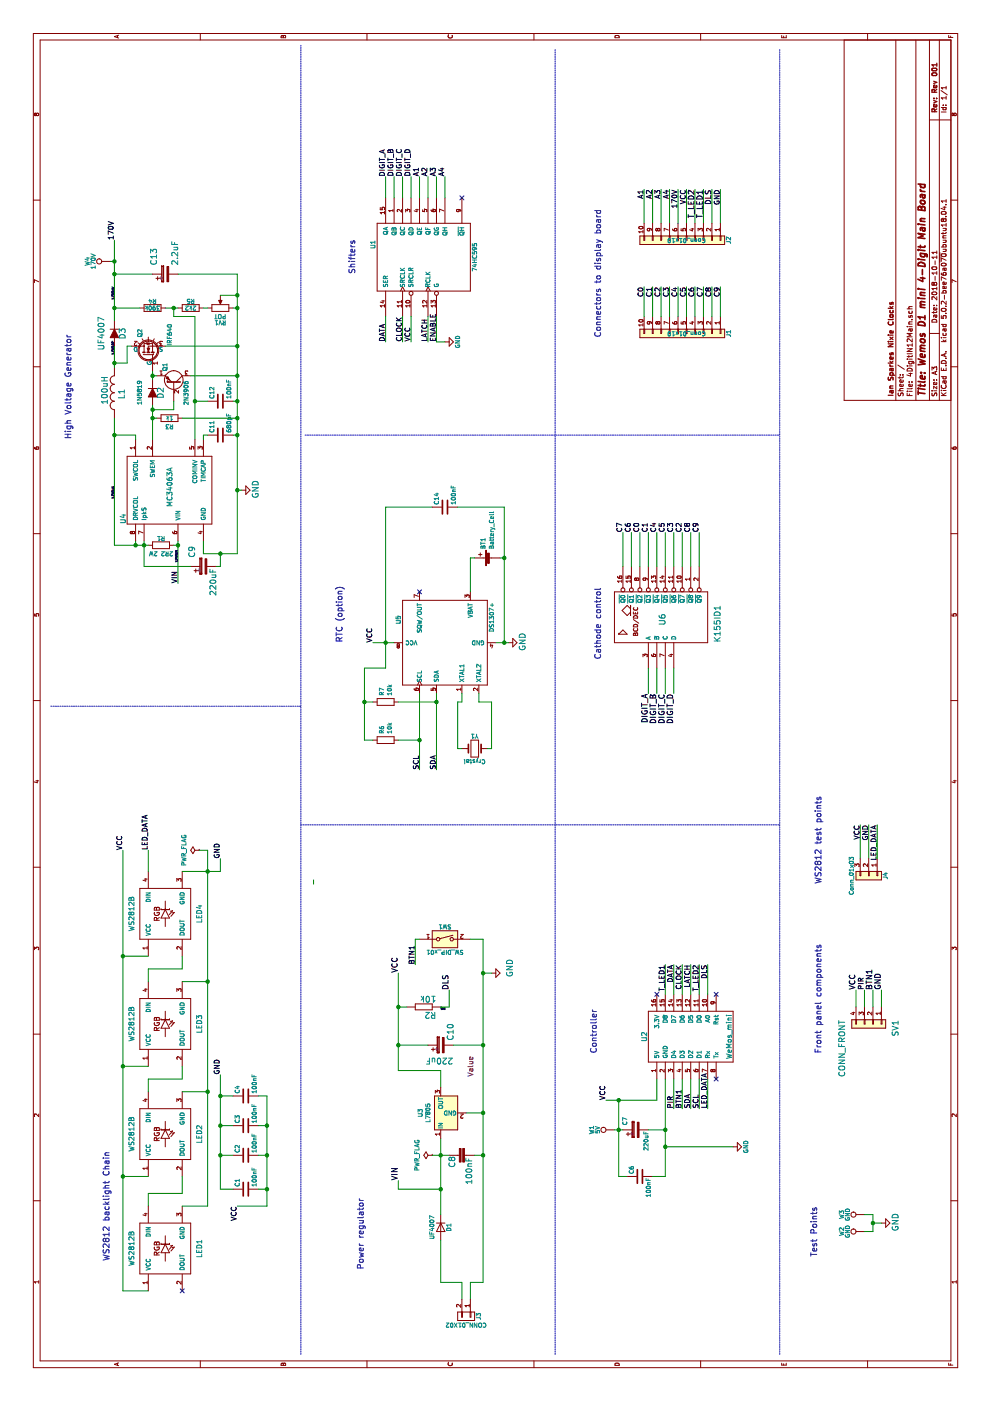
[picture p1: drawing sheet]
EESchema Schematic File Version 4
LIBS:4DigitIN12Main-cache
EELAYER 26 0
EELAYER END
$Descr A3 16535 11693
encoding utf-8
Sheet 1 1
Title "Wemos D1 mini 4-Digit Main Board"
Date "2018-10-11"
Rev "Rev 001"
Comp "Ian Sparkes Nixie Clocks"
Comment1 ""
Comment2 ""
Comment3 ""
Comment4 ""
$EndDescr
Text Notes 1550 4300 0    70   ~ 0
Power regulator
Text Notes 8750 7100 0    70   ~ 0
Cathode control
$Comp
L 4DigitIN12Main-rescue:RCL_C-EU050-024X044-4DigitIN12Main-rescue C8
U 1 1
P 2900 5500
F 0 "C8" H 2750 5300 70  0000 L BNN
F 1 "100nF" H 2550 5500 70  0000 L BNN
F 2 "NixieClockMaster:C025-024X044" H 2890 5290 70  0001 L TNN
F 3 "" H 2900 5500 60  0001 C CNN
	1    2900 5500
	1    0    0    1   
$EndComp
$Comp
L 4DigitIN12Main-rescue:CP-4DigitIN12Main-rescue C10
U 1 1
P 4200 5200
F 0 "C10" H 4250 5050 70  0000 L BNN
F 1 "220uF" V 4050 5050 70  0000 L BNN
F 2 "NixieClockMaster:C_Radial_D6.3_L11.2_P2.5" H 4190 4990 70  0001 L TNN
F 3 "" H 4200 5200 60  0001 C CNN
F 4 "Value" H 3950 4850 60  0000 C CNN "Fieldname"
F 5 "+" V 4177 5216 50  0000 L BNN "Field5"
	1    4200 5200
	1    0    0    -1  
$EndComp
$Comp
L 4DigitIN12Main-rescue:FRAMES_FRAME_A_L-4DigitIN12Main-rescue #FRAME1
U 1 1
P 2600 2350
F 0 "#FRAME1" H 2650 2400 60  0001 C CNN
F 1 "~" H 2600 -39250 60  0001 C CNN
F 2 "" H 2600 -39250 60  0001 C CNN
F 3 "" H 2600 -39250 60  0001 C CNN
	1    2600 2350
	1    0    0    -1  
$EndComp
$Comp
L power:GND #GND01
U 1 1
P 5050 5800
F 0 "#GND01" H 4950 5700 70  0001 L BNN
F 1 "GND" H 5000 5550 70  0000 L BNN
F 2 "" H 5050 5800 60  0001 C CNN
F 3 "" H 5050 5800 60  0001 C CNN
	1    5050 5800
	1    0    0    -1  
$EndComp
$Comp
L 74xx_IEEE:74141 U6
U 1 1
P 9250 7800
F 0 "U6" H 9150 7750 70  0000 L BNN
F 1 "K155ID1" H 8950 7100 70  0000 L BNN
F 2 "NixieClockMaster:K155ID1_DIL16" H 9240 7590 70  0001 L TNN
F 3 "" H 9250 7800 60  0001 C CNN
	1    9250 7800
	1    0    0    -1  
$EndComp
$Comp
L 4DigitIN12Main-rescue:RCL_R-EU_0207_2V-4DigitIN12Main-rescue R2
U 1 1
P 4650 5000
F 0 "R2" H 4500 5059 70  0000 L BNN
F 1 "10k" H 4500 4870 70  0000 L BNN
F 2 "NixieClockMaster:R-0207_2V" H 4640 4790 70  0001 L TNN
F 3 "" H 4650 5000 60  0001 C CNN
	1    4650 5000
	0    -1   -1   0   
$EndComp
Text Label 8350 7650 2    65   ~ 0
DIGIT_A
Text Label 8350 7750 2    65   ~ 0
DIGIT_B
Text Label 8350 7850 2    65   ~ 0
DIGIT_C
Text Label 8350 7950 2    65   ~ 0
DIGIT_D
Text Label 4850 5300 0    65   ~ 0
DLS
Text Label 5050 4700 0    65   ~ 0
VCC
Text Label 2600 4700 0    65   ~ 0
VIN
Text Label 4650 5200 3    20   ~ 0
DLS
$Comp
L power:PWR_FLAG #FLG02
U 1 1
P 2900 5100
F 0 "#FLG02" H 2900 5195 50  0001 C CNN
F 1 "PWR_FLAG" H 2900 5280 50  0000 C CNN
F 2 "" H 2900 5100 50  0000 C CNN
F 3 "" H 2900 5100 50  0000 C CNN
	1    2900 5100
	1    0    0    -1  
$EndComp
$Comp
L 4DigitIN12Main-rescue:D-4DigitIN12Main-rescue D1
U 1 1
P 2050 5200
F 0 "D1" H 2050 5300 50  0000 C CNN
F 1 "UF4007" H 2050 5100 50  0000 C CNN
F 2 "NixieClockMaster:Diode_DO-41_SOD81_Vertical_AnodeUp" H 2050 5200 50  0001 C CNN
F 3 "" H 2050 5200 50  0000 C CNN
F 4 "Value" H 2050 5200 60  0001 C CNN "Fieldname"
	1    2050 5200
	-1   0    0    1   
$EndComp
$Comp
L 4DigitIN12Main-rescue:WS2812B-RESCUE-4DigitIN12Main-4DigitIN12Main-rescue LED4
U 1 1
P 5750 1950
F 0 "LED4" H 5750 1550 60  0000 C CNN
F 1 "WS2812B" H 5750 2350 60  0000 C CNN
F 2 "NixieClockMaster:WS2812B" V 5700 1950 60  0001 C CNN
F 3 "" V 5700 1950 60  0000 C CNN
	1    5750 1950
	1    0    0    -1  
$EndComp
$Comp
L 4DigitIN12Main-rescue:WS2812B-RESCUE-4DigitIN12Main-4DigitIN12Main-rescue LED3
U 1 1
P 4450 1950
F 0 "LED3" H 4450 1550 60  0000 C CNN
F 1 "WS2812B" H 4450 2350 60  0000 C CNN
F 2 "NixieClockMaster:WS2812B" V 4400 1950 60  0001 C CNN
F 3 "" V 4400 1950 60  0000 C CNN
	1    4450 1950
	1    0    0    -1  
$EndComp
$Comp
L 4DigitIN12Main-rescue:WS2812B-RESCUE-4DigitIN12Main-4DigitIN12Main-rescue LED2
U 1 1
P 3150 1950
F 0 "LED2" H 3150 1550 60  0000 C CNN
F 1 "WS2812B" H 3150 2350 60  0000 C CNN
F 2 "NixieClockMaster:WS2812B" V 3100 1950 60  0001 C CNN
F 3 "" V 3100 1950 60  0000 C CNN
	1    3150 1950
	1    0    0    -1  
$EndComp
$Comp
L 4DigitIN12Main-rescue:WS2812B-RESCUE-4DigitIN12Main-4DigitIN12Main-rescue LED1
U 1 1
P 1800 1950
F 0 "LED1" H 1800 1550 60  0000 C CNN
F 1 "WS2812B" H 1800 2350 60  0000 C CNN
F 2 "NixieClockMaster:WS2812B" V 1750 1950 60  0001 C CNN
F 3 "" V 1750 1950 60  0000 C CNN
	1    1800 1950
	1    0    0    -1  
$EndComp
NoConn ~ 1300 2150
$Comp
L 4DigitIN12Main-rescue:C-4DigitIN12Main-rescue C1
U 1 1
P 2500 2900
F 0 "C1" H 2525 3000 50  0000 L CNN
F 1 "100nF" H 2525 2800 50  0000 L CNN
F 2 "NixieClockMaster:C_1206_HandSoldering" H 2538 2750 50  0001 C CNN
F 3 "" H 2500 2900 50  0000 C CNN
	1    2500 2900
	1    0    0    -1  
$EndComp
$Comp
L 4DigitIN12Main-rescue:C-4DigitIN12Main-rescue C2
U 1 1
P 2900 2900
F 0 "C2" H 2925 3000 50  0000 L CNN
F 1 "100nF" H 2925 2800 50  0000 L CNN
F 2 "NixieClockMaster:C_1206_HandSoldering" H 2938 2750 50  0001 C CNN
F 3 "" H 2900 2900 50  0000 C CNN
	1    2900 2900
	1    0    0    -1  
$EndComp
$Comp
L 4DigitIN12Main-rescue:C-4DigitIN12Main-rescue C3
U 1 1
P 3250 2900
F 0 "C3" H 3275 3000 50  0000 L CNN
F 1 "100nF" H 3275 2800 50  0000 L CNN
F 2 "NixieClockMaster:C_1206_HandSoldering" H 3288 2750 50  0001 C CNN
F 3 "" H 3250 2900 50  0000 C CNN
	1    3250 2900
	1    0    0    -1  
$EndComp
$Comp
L 4DigitIN12Main-rescue:C-4DigitIN12Main-rescue C4
U 1 1
P 3600 2900
F 0 "C4" H 3625 3000 50  0000 L CNN
F 1 "100nF" H 3625 2800 50  0000 L CNN
F 2 "NixieClockMaster:C_1206_HandSoldering" H 3638 2750 50  0001 C CNN
F 3 "" H 3600 2900 50  0000 C CNN
	1    3600 2900
	1    0    0    -1  
$EndComp
Text Label 2300 2800 2    60   ~ 0
VCC
Text Label 6500 1750 0    60   ~ 0
LED_DATA
Text Notes 1650 1300 0    70   ~ 0
WS2812 backlight Chain
Text Label 10250 7550 0    60   ~ 0
C0
Text Label 10250 7650 0    60   ~ 0
C1
Text Label 10250 7350 0    60   ~ 0
C7
Text Label 10250 7450 0    60   ~ 0
C6
Text Label 10250 7750 0    60   ~ 0
C4
Text Label 10250 7850 0    60   ~ 0
C5
Text Label 10250 7950 0    60   ~ 0
C3
Text Label 10250 8050 0    60   ~ 0
C2
Text Label 10250 8150 0    60   ~ 0
C8
Text Label 10250 8250 0    60   ~ 0
C9
$Comp
L 4DigitIN12Main-rescue:Conn_01x10-4DigitIN12Main-rescue J1
U 1 1
P 12600 8100
F 0 "J1" H 12600 8550 50  0000 C CNN
F 1 "Conn_01x10" V 12600 8100 50  0000 C CNN
F 2 "NixieClockMaster:Header_MA10-1_narrow" H 12600 6900 50  0001 C CNN
F 3 "" H 12600 6900 50  0001 C CNN
	1    12600 8100
	-1   0    0    1   
$EndComp
Text Label 14300 8300 2    65   ~ 0
T_LED1
Text Label 13150 7600 2    60   ~ 0
C0
Text Label 13150 7800 2    60   ~ 0
C2
Text Label 13150 8000 2    60   ~ 0
C4
Text Label 13150 8200 2    60   ~ 0
C6
Text Label 13150 8400 2    60   ~ 0
C8
Text Label 14300 7600 2    60   ~ 0
A1
Text Label 14300 7800 2    60   ~ 0
A3
Text Label 13150 7700 2    60   ~ 0
C1
Text Label 13150 7900 2    60   ~ 0
C3
Text Label 13150 8100 2    60   ~ 0
C5
Text Label 13150 8300 2    60   ~ 0
C7
Text Label 13150 8500 2    60   ~ 0
C9
Text Label 14300 7700 2    60   ~ 0
A2
Text Label 14300 7900 2    60   ~ 0
A4
Text Label 14300 8400 2    65   ~ 0
DLS
Text Label 14300 8500 2    60   ~ 0
GND
Text Label 6400 2600 0    60   ~ 0
GND
Text Label 6500 1450 0    60   ~ 0
VCC
Text Label 14300 8000 2    60   ~ 0
170V
$Comp
L power:PWR_FLAG #FLG03
U 1 1
P 6500 2350
F 0 "#FLG03" H 6500 2445 50  0001 C CNN
F 1 "PWR_FLAG" H 6500 2530 50  0000 C CNN
F 2 "" H 6500 2350 50  0000 C CNN
F 3 "" H 6500 2350 50  0000 C CNN
	1    6500 2350
	1    0    0    -1  
$EndComp
$Comp
L 4DigitIN12Main-rescue:SW_DIP_x01-RESCUE-4DigitIN12Main-4DigitIN12Main-rescue SW1
U 1 1
P 5450 5250
F 0 "SW1" H 5450 5400 50  0000 C CNN
F 1 "SW_DIP_x01" H 5450 5100 50  0000 C CNN
F 2 "NixieClockMaster:SW_Tactile_SPST_Angled_PTS645Vx31-2LFS" H 5450 5250 50  0001 C CNN
F 3 "" H 5450 5250 50  0001 C CNN
	1    5450 5250
	0    1    1    0   
$EndComp
Text Label 5150 4900 0    60   ~ 0
BTN1
Text Notes 12550 7100 0    70   ~ 0
Connectors to display board
Wire Wire Line
	8650 7650 8350 7650
Wire Wire Line
	8650 7750 8350 7750
Wire Wire Line
	8650 7850 8350 7850
Wire Wire Line
	8650 7950 8350 7950
Wire Wire Line
	4650 5200 4650 5300
Wire Wire Line
	4650 5300 4850 5300
Wire Wire Line
	1400 5700 2900 5700
Wire Wire Line
	3400 5700 3400 5500
Wire Wire Line
	2900 5600 2900 5700
Wire Wire Line
	4200 5350 4200 5700
Connection ~ 2900 5700
Connection ~ 3400 5700
Wire Wire Line
	9850 8250 10250 8250
Wire Wire Line
	9850 7450 10250 7450
Wire Wire Line
	9850 7350 10250 7350
Wire Wire Line
	9850 7550 10250 7550
Wire Wire Line
	3900 4700 4200 4700
Wire Wire Line
	3900 4700 3900 5200
Wire Wire Line
	3900 5200 3700 5200
Wire Wire Line
	4650 4700 4650 4800
Wire Wire Line
	4200 5050 4200 4700
Wire Wire Line
	2900 5100 2900 5200
Wire Wire Line
	2500 5200 2500 4700
Wire Wire Line
	2500 4700 2600 4700
Connection ~ 2500 5200
Connection ~ 2900 5200
Wire Wire Line
	5050 5700 5050 5800
Wire Wire Line
	1400 5200 1900 5200
Wire Wire Line
	2200 5200 2500 5200
Wire Wire Line
	4950 1750 5100 1750
Wire Wire Line
	5100 1750 5100 2150
Wire Wire Line
	5100 2150 5250 2150
Wire Wire Line
	3650 1750 3800 1750
Wire Wire Line
	3800 1750 3800 2150
Wire Wire Line
	3800 2150 3950 2150
Wire Wire Line
	2300 1750 2450 1750
Wire Wire Line
	2450 1750 2450 2150
Wire Wire Line
	2450 2150 2650 2150
Wire Wire Line
	2300 2150 2300 2450
Wire Wire Line
	2300 2450 3650 2450
Wire Wire Line
	3650 2450 3650 2150
Wire Wire Line
	4950 2450 4950 2150
Connection ~ 3650 2450
Wire Wire Line
	6250 2150 6250 2450
Connection ~ 4950 2450
Connection ~ 6250 2450
Wire Wire Line
	6500 1750 6250 1750
Wire Wire Line
	5250 1450 5250 1750
Wire Wire Line
	1300 1450 2650 1450
Wire Wire Line
	3950 1450 3950 1750
Wire Wire Line
	2650 1750 2650 1450
Connection ~ 3950 1450
Wire Wire Line
	1300 1750 1300 1450
Connection ~ 2650 1450
Wire Wire Line
	2500 3050 2500 3150
Wire Wire Line
	2300 3150 2500 3150
Wire Wire Line
	3600 3150 3600 3050
Wire Wire Line
	3250 3050 3250 3150
Connection ~ 3250 3150
Wire Wire Line
	2900 3050 2900 3150
Connection ~ 2900 3150
Wire Wire Line
	2500 2750 2500 2600
Wire Wire Line
	2500 2600 2900 2600
Wire Wire Line
	3600 2600 3600 2750
Wire Wire Line
	3250 2750 3250 2600
Connection ~ 3250 2600
Wire Wire Line
	2900 2750 2900 2600
Connection ~ 2900 2600
Connection ~ 3600 2600
Connection ~ 2500 3150
Wire Wire Line
	2300 3150 2300 2800
Wire Wire Line
	9850 7650 10250 7650
Wire Wire Line
	9850 7750 10250 7750
Wire Wire Line
	9850 7850 10250 7850
Wire Wire Line
	9850 7950 10250 7950
Wire Wire Line
	9850 8050 10250 8050
Wire Wire Line
	9850 8150 10250 8150
Wire Wire Line
	12800 8100 13150 8100
Wire Wire Line
	13150 8200 12800 8200
Wire Wire Line
	13150 8300 12800 8300
Wire Wire Line
	13150 8400 12800 8400
Wire Wire Line
	13150 8500 12800 8500
Wire Wire Line
	12800 7800 13150 7800
Wire Wire Line
	12800 7900 13150 7900
Wire Wire Line
	12800 8000 13150 8000
Wire Wire Line
	12800 7600 13150 7600
Wire Wire Line
	12800 7700 13150 7700
Wire Wire Line
	13900 7600 14300 7600
Wire Wire Line
	13900 7700 14300 7700
Wire Wire Line
	6250 2600 6400 2600
Connection ~ 5250 1450
Wire Wire Line
	6500 2450 6500 2350
Wire Wire Line
	6150 3700 6100 3700
Wire Wire Line
	5450 5700 5450 5550
Wire Wire Line
	5450 4950 5450 4900
Wire Wire Line
	5450 4900 5150 4900
Wire Wire Line
	13900 7800 14300 7800
Wire Wire Line
	13900 7900 14300 7900
Text Label 3850 2600 0    60   ~ 0
GND
Wire Wire Line
	13900 8100 14300 8100
Wire Wire Line
	13900 8200 14300 8200
Wire Wire Line
	1400 5200 1400 5450
Wire Wire Line
	1200 5550 1400 5550
Wire Wire Line
	1400 5550 1400 5700
$Comp
L 4DigitIN12Main-rescue:CONN_01X02-4DigitIN12Main-rescue J3
U 1 1
P 1000 5500
F 0 "J3" H 1000 5650 50  0000 C CNN
F 1 "CONN_01X02" V 1100 5500 50  0000 C CNN
F 2 "NixieClockMaster:Header_MA02-1" H 1000 5500 50  0001 C CNN
F 3 "" H 1000 5500 50  0001 C CNN
	1    1000 5500
	-1   0    0    1   
$EndComp
Wire Wire Line
	1400 5450 1200 5450
Wire Wire Line
	13900 8500 14300 8500
Wire Wire Line
	13900 8400 14300 8400
Wire Wire Line
	13900 8300 14300 8300
Text Label 14300 8200 2    65   ~ 0
T_LED2
$Comp
L 4DigitIN12Main-rescue:Conn_01x10-4DigitIN12Main-rescue J2
U 1 1
P 13700 8100
F 0 "J2" H 13700 8550 50  0000 C CNN
F 1 "Conn_01x10" V 13700 8100 50  0000 C CNN
F 2 "NixieClockMaster:Header_MA10-1_narrow" H 13700 6900 50  0001 C CNN
F 3 "" H 13700 6900 50  0001 C CNN
	1    13700 8100
	-1   0    0    1   
$EndComp
Wire Wire Line
	13900 8000 14300 8000
Text Label 14300 8100 2    60   ~ 0
VCC
$Comp
L 4DigitIN12Main-rescue:FRAMES_FRAME_A_L-4DigitIN12Main-rescue #FRAME2
U 1 1
P 4550 9850
F 0 "#FRAME2" H 4600 9900 60  0001 C CNN
F 1 "~" H 4550 -31750 60  0001 C CNN
F 2 "" H 4550 -31750 60  0001 C CNN
F 3 "" H 4550 -31750 60  0001 C CNN
	1    4550 9850
	1    0    0    -1  
$EndComp
$Comp
L power:GND #GND04
U 1 1
P 2100 10400
F 0 "#GND04" H 2000 10300 70  0001 L BNN
F 1 "GND" H 2000 10200 70  0000 L BNN
F 2 "" H 2100 10400 60  0001 C CNN
F 3 "" H 2100 10400 60  0001 C CNN
	1    2100 10400
	1    0    0    -1  
$EndComp
$Comp
L 4DigitIN12Main-rescue:Conn_01x04-4DigitIN12Main-rescue SV1
U 1 1
P 4450 10300
F 0 "SV1" H 4401 10530 70  0000 L BNN
F 1 "CONN_FRONT" H 4400 9900 70  0000 L BNN
F 2 "NixieClockMaster:Header_MA04-1" H 4440 10090 70  0001 L TNN
F 3 "" H 4450 10300 60  0001 C CNN
	1    4450 10300
	-1   0    0    1   
$EndComp
Text Label 4850 10300 0    65   ~ 0
BTN1
Text Label 4850 10400 0    65   ~ 0
GND
Text Label 4850 10100 0    65   ~ 0
VCC
$Comp
L 4DigitIN12Main-rescue:TEST_1P-4DigitIN12Main-rescue W2
U 1 1
P 2000 10200
F 0 "W2" H 2000 10470 50  0000 C CNN
F 1 "GND" H 2000 10400 50  0000 C CNN
F 2 "NixieClockMaster:TESTPAD_P1-13" H 2200 10200 50  0001 C CNN
F 3 "" H 2200 10200 50  0000 C CNN
	1    2000 10200
	1    0    0    -1  
$EndComp
Wire Wire Line
	4650 10300 4850 10300
Wire Wire Line
	2000 10300 2100 10300
Wire Wire Line
	4650 10200 4850 10200
Wire Wire Line
	2000 10300 2000 10200
Wire Wire Line
	4650 10400 4850 10400
$Comp
L 4DigitIN12Main-rescue:TEST_1P-4DigitIN12Main-rescue W4
U 1 1
P 13450 1300
F 0 "W4" H 13450 1570 50  0000 C CNN
F 1 "170V" H 13450 1500 50  0000 C CNN
F 2 "NixieClockMaster:TESTPAD_P1-13" H 13650 1300 50  0001 C CNN
F 3 "" H 13650 1300 50  0001 C CNN
	1    13450 1300
	1    0    0    -1  
$EndComp
$Comp
L 4DigitIN12Main-rescue:TEST_1P-4DigitIN12Main-rescue W3
U 1 1
P 2200 10200
F 0 "W3" H 2200 10470 50  0000 C CNN
F 1 "GND" H 2200 10400 50  0000 C CNN
F 2 "NixieClockMaster:TESTPAD_P1-13" H 2400 10200 50  0001 C CNN
F 3 "" H 2400 10200 50  0000 C CNN
	1    2200 10200
	1    0    0    -1  
$EndComp
Wire Wire Line
	2200 10300 2200 10200
$Comp
L 4DigitIN12Main-rescue:C-4DigitIN12Main-rescue C6
U 1 1
P 2650 7550
F 0 "C6" H 2675 7650 50  0000 L CNN
F 1 "100nF" H 2400 7450 50  0000 L CNN
F 2 "NixieClockMaster:C025-024X044" H 2688 7400 50  0001 C CNN
F 3 "" H 2650 7550 50  0001 C CNN
	1    2650 7550
	1    0    0    -1  
$EndComp
Text Notes 4100 9700 0    70   ~ 0
Front panel components
$Comp
L 4DigitIN12Main-rescue:74HC595-4DigitIN12Main-rescue U1
U 1 1
P 13500 5000
F 0 "U1" H 13650 5600 50  0000 C CNN
F 1 "74HC595" H 13500 4400 50  0000 C CNN
F 2 "NixieClockMaster:74HC595_DIL16" H 13500 5000 50  0001 C CNN
F 3 "" H 13500 5000 50  0001 C CNN
	1    13500 5000
	1    0    0    -1  
$EndComp
Wire Wire Line
	14200 4550 14450 4550
Wire Wire Line
	14200 4650 14450 4650
Wire Wire Line
	14200 4750 14450 4750
Wire Wire Line
	14200 4850 14450 4850
Wire Wire Line
	14200 4950 14450 4950
Wire Wire Line
	14200 5050 14450 5050
Wire Wire Line
	14200 5150 14450 5150
Wire Wire Line
	14200 5250 14450 5250
Text Label 14450 4550 0    60   ~ 0
DIGIT_A
Text Label 14450 4650 0    60   ~ 0
DIGIT_B
Text Label 14450 4750 0    60   ~ 0
DIGIT_C
Text Label 14450 4850 0    60   ~ 0
DIGIT_D
Text Label 14450 4950 0    60   ~ 0
A1
Text Label 14450 5050 0    60   ~ 0
A2
Text Label 14450 5150 0    60   ~ 0
A3
Text Label 14450 5250 0    60   ~ 0
A4
NoConn ~ 14200 5450
Wire Wire Line
	12800 4550 12500 4550
Wire Wire Line
	12800 4750 12500 4750
Wire Wire Line
	12800 5050 12500 5050
Wire Wire Line
	12800 5150 12500 5150
Text Label 12500 4550 0    60   ~ 0
DATA
Text Label 12500 4750 0    60   ~ 0
CLOCK
Text Label 12500 5050 0    60   ~ 0
LATCH
Text Label 12500 5150 0    60   ~ 0
ENABLE
$Comp
L 4DigitIN12Main-rescue:WeMos_mini-4DigitIN12Main-rescue U2
U 1 1
P 4300 8100
F 0 "U2" H 4300 8600 60  0000 C CNN
F 1 "WeMos_mini" H 4300 7600 60  0000 C CNN
F 2 "NixieClockMaster:WeMos_D1_mini_board_flipped" H 4850 7400 60  0001 C CNN
F 3 "" H 4850 7400 60  0000 C CNN
	1    4300 8100
	1    0    0    -1  
$EndComp
Wire Wire Line
	3800 8250 3450 8250
Wire Wire Line
	3800 8150 3450 8150
Text Label 5150 8050 2    60   ~ 0
CLOCK
Text Label 5150 8150 2    60   ~ 0
LATCH
Text Label 5150 7950 2    60   ~ 0
DATA
Wire Wire Line
	3550 7750 3800 7750
Wire Wire Line
	3550 7150 3550 7300
Text Label 3550 7150 0    60   ~ 0
VCC
Wire Wire Line
	2650 7850 3000 7850
Wire Wire Line
	3000 7850 3000 8650
$Comp
L power:GND #PWR05
U 1 1
P 3000 8650
F 0 "#PWR05" H 3000 8400 50  0001 C CNN
F 1 "GND" H 3000 8500 50  0000 C CNN
F 2 "" H 3000 8650 50  0001 C CNN
F 3 "" H 3000 8650 50  0001 C CNN
	1    3000 8650
	1    0    0    -1  
$EndComp
Wire Wire Line
	4800 8350 5150 8350
Text Label 5150 8350 2    60   ~ 0
DLS
Text Label 3450 8050 0    60   ~ 0
BTN1
Text Label 3450 8350 0    60   ~ 0
LED_DATA
$Comp
L power:GND #PWR06
U 1 1
P 12500 5250
F 0 "#PWR06" H 12500 5000 50  0001 C CNN
F 1 "GND" H 12500 5100 50  0000 C CNN
F 2 "" H 12500 5250 50  0001 C CNN
F 3 "" H 12500 5250 50  0001 C CNN
	1    12500 5250
	1    0    0    -1  
$EndComp
NoConn ~ 64050 34300
NoConn ~ 4800 8450
Wire Wire Line
	3450 8350 3800 8350
Wire Wire Line
	12500 5150 12500 5250
Wire Wire Line
	4800 8150 5150 8150
Text Label 3450 7950 0    60   ~ 0
PIR
Wire Wire Line
	4800 8050 5150 8050
Text Label 3450 8150 0    60   ~ 0
SDA
Wire Wire Line
	4800 7950 5150 7950
Text Label 3450 8250 0    60   ~ 0
SCL
Wire Wire Line
	4650 10100 4850 10100
Text Label 4850 10200 0    60   ~ 0
PIR
Wire Wire Line
	4800 7850 5150 7850
$Comp
L 4DigitIN12Main-rescue:TEST_1P-4DigitIN12Main-rescue W1
U 1 1
P 3200 7250
F 0 "W1" H 3200 7520 50  0000 C CNN
F 1 "5V" H 3200 7450 50  0000 C CNN
F 2 "NixieClockMaster:TESTPAD_P1-13" H 3400 7250 50  0001 C CNN
F 3 "" H 3400 7250 50  0000 C CNN
	1    3200 7250
	1    0    0    -1  
$EndComp
$Comp
L 4DigitIN12Main-rescue:MC34063A-4DigitIN12Main-rescue U4
U 1 1
P 10650 2000
F 0 "U4" H 10350 2550 60  0000 L CNN
F 1 "MC34063A" H 10550 2000 60  0000 L CNN
F 2 "NixieClockMaster:MC34063_DIL8" H 10650 1500 60  0001 C CNN
F 3 "" H 10650 1500 60  0000 C CNN
	1    10650 2000
	1    0    0    -1  
$EndComp
Wire Wire Line
	10150 2400 10000 2400
Wire Wire Line
	10000 2400 10000 2600
$Comp
L 4DigitIN12Main-rescue:C-4DigitIN12Main-rescue C11
U 1 1
P 11400 2600
F 0 "C11" H 11425 2700 50  0000 L CNN
F 1 "680pF" H 11425 2500 50  0000 L CNN
F 2 "NixieClockMaster:C025-024X044" H 11438 2450 50  0001 C CNN
F 3 "" H 11400 2600 50  0000 C CNN
	1    11400 2600
	1    0    0    -1  
$EndComp
Wire Wire Line
	11350 2400 11400 2400
Wire Wire Line
	11400 2400 11400 2450
$Comp
L power:GND #GND07
U 1 1
P 10750 2850
F 0 "#GND07" H 10650 2750 70  0001 L BNN
F 1 "GND" H 10650 2650 70  0000 L BNN
F 2 "" H 10750 2850 60  0001 C CNN
F 3 "" H 10750 2850 60  0001 C CNN
	1    10750 2850
	1    0    0    -1  
$EndComp
Wire Wire Line
	11400 2800 11400 2750
Wire Wire Line
	10150 1600 10100 1600
Wire Wire Line
	10100 1350 10100 1600
Wire Wire Line
	9850 1700 10100 1700
Wire Wire Line
	11350 1600 11400 1600
Wire Wire Line
	11400 1600 11400 1350
Wire Wire Line
	10100 1350 11400 1350
Connection ~ 10100 1600
Wire Wire Line
	9650 2100 10100 2100
$Comp
L 4DigitIN12Main-rescue:R-4DigitIN12Main-rescue R1
U 1 1
P 10100 1900
F 0 "R1" V 10180 1900 50  0000 C CNN
F 1 "2R2 2W" V 10000 1900 50  0000 C CNN
F 2 "NixieClockMaster:R_2W" V 10030 1900 50  0001 C CNN
F 3 "" H 10100 1900 50  0000 C CNN
	1    10100 1900
	1    0    0    -1  
$EndComp
Connection ~ 10100 1700
Wire Wire Line
	10100 2050 10100 2100
Connection ~ 10100 2100
Wire Wire Line
	10750 2850 10750 2800
Wire Wire Line
	10000 2800 10750 2800
Connection ~ 10750 2800
Text Label 9650 2100 0    60   ~ 0
VIN
$Comp
L 4DigitIN12Main-rescue:CP-4DigitIN12Main-rescue C9
U 1 1
P 9850 2400
F 0 "C9" H 9950 2500 70  0000 L BNN
F 1 "220uF" H 9500 2250 70  0000 L BNN
F 2 "NixieClockMaster:C_Radial_D6.3_L11.2_P2.5" H 9840 2190 70  0001 L TNN
F 3 "" H 9850 2400 60  0001 C CNN
F 4 "Value" H 9700 2100 60  0001 C CNN "Fieldname"
F 5 "+" V 9827 2416 50  0000 L BNN "Field5"
	1    9850 2400
	1    0    0    -1  
$EndComp
Wire Wire Line
	9850 1700 9850 2250
Wire Wire Line
	9850 2550 9850 2600
Wire Wire Line
	9850 2600 10000 2600
Connection ~ 10000 2600
$Comp
L 4DigitIN12Main-rescue:R-4DigitIN12Main-rescue R3
U 1 1
P 11600 2000
F 0 "R3" V 11500 2000 50  0000 C CNN
F 1 "1k" V 11600 2000 50  0000 C CNN
F 2 "NixieClockMaster:R-0207_2V" V 11530 2000 50  0001 C CNN
F 3 "" H 11600 2000 50  0000 C CNN
	1    11600 2000
	1    0    0    -1  
$EndComp
Wire Wire Line
	11600 2800 11600 2150
Connection ~ 11400 2800
Wire Wire Line
	11600 1850 11600 1800
Wire Wire Line
	11350 1800 11600 1800
$Comp
L 4DigitIN12Main-rescue:C-4DigitIN12Main-rescue C12
U 1 1
P 11800 2600
F 0 "C12" H 11825 2700 50  0000 L CNN
F 1 "100nF" H 11825 2500 50  0000 L CNN
F 2 "NixieClockMaster:C025-024X044" H 11838 2450 50  0001 C CNN
F 3 "" H 11800 2600 50  0000 C CNN
	1    11800 2600
	1    0    0    -1  
$EndComp
Wire Wire Line
	11800 2800 11800 2750
Connection ~ 11600 2800
$Comp
L 4DigitIN12Main-rescue:R-4DigitIN12Main-rescue R5
U 1 1
P 12900 2250
F 0 "R5" V 12980 2250 50  0000 C CNN
F 1 "2k2" V 12900 2250 50  0000 C CNN
F 2 "NixieClockMaster:R-0207_2V" V 12830 2250 50  0001 C CNN
F 3 "" H 12900 2250 50  0000 C CNN
	1    12900 2250
	1    0    0    -1  
$EndComp
Wire Wire Line
	12900 1950 12900 2050
$Comp
L 4DigitIN12Main-rescue:POT-4DigitIN12Main-rescue RV1
U 1 1
P 12900 2600
F 0 "RV1" V 12725 2600 50  0000 C CNN
F 1 "POT" V 12800 2600 50  0000 C CNN
F 2 "NixieClockMaster:Potentiometer_Trimmer_Bourns_3296X" H 12900 2600 50  0001 C CNN
F 3 "" H 12900 2600 50  0000 C CNN
	1    12900 2600
	1    0    0    -1  
$EndComp
Wire Wire Line
	12900 2800 12900 2750
Connection ~ 11800 2800
Wire Wire Line
	12900 2400 12900 2450
Wire Wire Line
	13050 2800 13050 2600
Connection ~ 12900 2800
$Comp
L 4DigitIN12Main-rescue:R-4DigitIN12Main-rescue R4
U 1 1
P 12900 1800
F 0 "R4" V 12980 1800 50  0000 C CNN
F 1 "390k" V 12900 1800 50  0000 C CNN
F 2 "NixieClockMaster:R-0207_2V" V 12830 1800 50  0001 C CNN
F 3 "" H 12900 1800 50  0000 C CNN
	1    12900 1800
	1    0    0    -1  
$EndComp
Connection ~ 12900 2050
$Comp
L 4DigitIN12Main-rescue:RCL_L-US6000-XXX-RC-4DigitIN12Main-rescue L1
U 1 1
P 11900 1350
F 0 "L1" V 11850 1300 70  0000 L BNN
F 1 "100uH" V 12050 1150 70  0000 L BNN
F 2 "NixieClockMaster:Inductor-100mH" H 11890 1140 70  0001 L TNN
F 3 "" H 11900 1350 60  0001 C CNN
	1    11900 1350
	0    -1   -1   0   
$EndComp
Connection ~ 11400 1350
$Comp
L 4DigitIN12Main-rescue:D-RESCUE-KickstarterNixie-4DigitIN12-rescue D3
U 1 1
P 12600 1350
F 0 "D3" H 12600 1450 70  0000 C CNN
F 1 "UF4007" H 12600 1200 70  0000 C CNN
F 2 "NixieClockMaster:Diode_DO-41_SOD81_Vertical_AnodeUp" H 12600 1350 50  0001 C CNN
F 3 "" H 12600 1350 50  0000 C CNN
	1    12600 1350
	-1   0    0    1   
$EndComp
Wire Wire Line
	12750 1350 12900 1350
Wire Wire Line
	13300 1350 13300 1800
$Comp
L 4DigitIN12Main-rescue:CP-4DigitIN12Main-rescue C13
U 1 1
P 13300 1950
F 0 "C13" H 13400 2050 70  0000 L BNN
F 1 "2.2uF" H 13400 1800 70  0000 L BNN
F 2 "NixieClockMaster:C_Radial_D6.3_L11.2_P2.5" H 13290 1740 70  0001 L TNN
F 3 "" H 13300 1950 60  0001 C CNN
F 4 "Value" H 13150 1650 60  0001 C CNN "Fieldname"
F 5 "+" V 13277 1966 50  0000 L BNN "Field5"
	1    13300 1950
	1    0    0    -1  
$EndComp
Wire Wire Line
	13300 2800 13300 2100
Connection ~ 13050 2800
$Comp
L 4DigitIN12Main-rescue:D-RESCUE-KickstarterNixie-4DigitIN12-rescue D2
U 1 1
P 11900 1800
F 0 "D2" H 11900 1900 70  0000 C CNN
F 1 "1N5819" H 11900 1650 50  0000 C CNN
F 2 "NixieClockMaster:Diode_DO-41_SOD81_Vertical_AnodeUp" H 11900 1800 50  0001 C CNN
F 3 "" H 11900 1800 50  0000 C CNN
	1    11900 1800
	-1   0    0    1   
$EndComp
Connection ~ 11600 1800
$Comp
L 4DigitIN12Main-rescue:Q_PNP_EBC-4DigitIN12Main-rescue Q1
U 1 1
P 12000 2050
F 0 "Q1" H 12150 1950 50  0000 L CNN
F 1 "2N3906" H 11750 2200 50  0000 L CNN
F 2 "NixieClockMaster:TO-92_inline_2N3906" H 12200 2150 50  0001 C CNN
F 3 "" H 12000 2050 50  0000 C CNN
	1    12000 2050
	1    0    0    1   
$EndComp
Wire Wire Line
	12050 1800 12100 1800
Wire Wire Line
	12100 1800 12100 1850
Wire Wire Line
	11700 2050 11800 2050
Wire Wire Line
	11700 2050 11700 1800
Connection ~ 11700 1800
Wire Wire Line
	11350 2300 11800 2300
Wire Wire Line
	11800 2300 11800 2450
Wire Wire Line
	12100 2250 12100 2800
Connection ~ 12100 2800
Wire Wire Line
	12800 2300 12800 2050
Wire Wire Line
	12800 2050 12900 2050
Connection ~ 11800 2300
Wire Wire Line
	12200 1350 12250 1350
Wire Wire Line
	12900 1650 12900 1350
Connection ~ 12900 1350
$Comp
L 4DigitIN12Main-rescue:IRF540N-RESCUE-DDIN18-4DigitIN12Main-rescue Q2
U 1 1
P 12350 1750
F 0 "Q2" H 12550 1850 50  0000 L CNN
F 1 "IRF640" H 12450 1500 50  0000 L CNN
F 2 "NixieClockMaster:TO-220-3_H" H 12600 1675 50  0001 L CIN
F 3 "" H 12350 1750 50  0000 L CNN
	1    12350 1750
	1    0    0    -1  
$EndComp
Connection ~ 12100 1800
Wire Wire Line
	12450 1550 12450 1500
Wire Wire Line
	12450 1500 12250 1500
Wire Wire Line
	12250 1500 12250 1350
Connection ~ 12250 1350
Wire Wire Line
	12450 1950 12450 2800
Connection ~ 12450 2800
Connection ~ 13300 1350
Text Label 13700 1350 0    60   ~ 0
170V
Text Notes 11350 850  0    70   ~ 0
High Voltage Generator
Wire Wire Line
	13450 1300 13450 1350
Connection ~ 13450 1350
Text Notes 13300 4200 0    70   ~ 0
Shifters
$Comp
L 4DigitIN12Main-rescue:CP-4DigitIN12Main-rescue C7
U 1 1
P 3200 7500
F 0 "C7" H 3250 7600 50  0000 L BNN
F 1 "220uF" H 2950 7350 50  0000 L BNN
F 2 "NixieClockMaster:C_Radial_D6.3_L11.2_P2.5" H 3190 7290 70  0001 L TNN
F 3 "" H 3200 7500 60  0001 C CNN
F 4 "Value" H 3050 7200 60  0001 C CNN "Fieldname"
F 5 "+" V 3177 7516 50  0000 L BNN "Field5"
	1    3200 7500
	1    0    0    -1  
$EndComp
Wire Wire Line
	3200 7250 3200 7300
Wire Wire Line
	2650 7300 3200 7300
Connection ~ 3550 7300
Wire Wire Line
	3200 7650 3200 7850
Connection ~ 3200 7850
Wire Wire Line
	2650 7850 2650 7700
Connection ~ 3000 7850
Wire Wire Line
	2650 7400 2650 7300
Connection ~ 3200 7300
Wire Wire Line
	2100 10300 2100 10400
Connection ~ 2100 10300
Text Notes 4100 7050 0    70   ~ 0
Controller
Text Notes 1700 9650 0    70   ~ 0
Test Points
Text Label 9900 2100 0    20   ~ 0
V_PWR_IN
Text Label 10650 1350 0    20   ~ 0
V_PWR_L1
Text Label 12350 1350 0    20   ~ 0
V_PWR_D2
Text Label 13000 1350 0    20   ~ 0
V_PWR_HV
Wire Wire Line
	3450 7950 3800 7950
Wire Wire Line
	3450 8050 3800 8050
NoConn ~ 3800 8450
Text Label 12500 4850 0    60   ~ 0
VCC
Wire Wire Line
	12800 4850 12500 4850
Wire Wire Line
	6400 10150 6800 10150
Wire Wire Line
	6400 10250 6800 10250
Text Label 6800 10150 2    60   ~ 0
VCC
Text Label 6800 10250 2    60   ~ 0
GND
Text Label 6800 10350 2    60   ~ 0
LED_DATA
$Comp
L 4DigitIN12Main-rescue:Conn_01x03-4DigitIN12Main-rescue J4
U 1 1
P 6200 10250
F 0 "J4" H 6200 10450 50  0000 C CNN
F 1 "Conn_01x03" H 6200 10050 50  0000 C CNN
F 2 "NixieClockMaster:Header_MA03-1_Small" H 6200 10250 50  0001 C CNN
F 3 "" H 6200 10250 50  0001 C CNN
	1    6200 10250
	-1   0    0    1   
$EndComp
Wire Wire Line
	6400 10350 6800 10350
Text Notes 6100 9700 0    70   ~ 0
WS2812 test points
Text Label 5150 7850 2    60   ~ 0
T_LED1
Wire Wire Line
	4800 8250 5150 8250
Text Label 5150 8250 2    60   ~ 0
T_LED2
Text Notes 8950 4050 0    70   ~ 0
RTC (option)
$Comp
L 4DigitIN12Main-rescue:DS1307+-4DigitIN12Main-rescue U5
U 1 1
P 8950 5250
F 0 "U5" H 9220 5800 50  0000 C CNN
F 1 "DS1307+" H 9250 4700 50  0000 C CNN
F 2 "NixieClockMaster:DS1307_DIL8" H 8950 5250 50  0001 C CNN
F 3 "" H 8950 5250 50  0001 C CNN
	1    8950 5250
	1    0    0    -1  
$EndComp
Wire Wire Line
	8950 4400 8950 4550
Text Label 8950 4400 0    60   ~ 0
VCC
$Comp
L power:GND #GND08
U 1 1
P 8950 6000
F 0 "#GND08" H 8850 5900 70  0001 L BNN
F 1 "GND" H 8850 5800 70  0000 L BNN
F 2 "" H 8950 6000 60  0001 C CNN
F 3 "" H 8950 6000 60  0001 C CNN
	1    8950 6000
	1    0    0    -1  
$EndComp
$Comp
L 4DigitIN12Main-rescue:Battery_Cell-4DigitIN12Main-rescue BT1
U 1 1
P 9950 5800
F 0 "BT1" H 10050 5900 50  0000 L CNN
F 1 "Battery_Cell" H 10050 5800 50  0000 L CNN
F 2 "NixieClockMaster:CR1220-CoinCell" V 9950 5860 50  0001 C CNN
F 3 "" V 9950 5860 50  0001 C CNN
	1    9950 5800
	1    0    0    -1  
$EndComp
Wire Wire Line
	9950 5600 9950 5550
Wire Wire Line
	9950 5550 9550 5550
Wire Wire Line
	8950 5950 9950 5950
Wire Wire Line
	9950 5950 9950 5900
Connection ~ 8950 5950
$Comp
L 4DigitIN12Main-rescue:Crystal-4DigitIN12Main-rescue Y1
U 1 1
P 7700 5600
F 0 "Y1" H 7700 5750 50  0000 C CNN
F 1 "Crystal" H 7700 5450 50  0000 C CNN
F 2 "NixieClockMaster:Crystal_DS10_d1.0mm_l4.3mm_Horizontal" H 7700 5600 50  0001 C CNN
F 3 "" H 7700 5600 50  0001 C CNN
	1    7700 5600
	0    1    1    0   
$EndComp
Wire Wire Line
	7700 5450 7700 5400
Wire Wire Line
	7700 5400 8250 5400
Wire Wire Line
	8250 5400 8250 5450
Wire Wire Line
	8250 5450 8350 5450
Wire Wire Line
	7700 5750 7700 5800
Wire Wire Line
	7700 5800 8250 5800
Wire Wire Line
	8250 5800 8250 5650
Wire Wire Line
	8250 5650 8350 5650
Connection ~ 9950 5950
$Comp
L 4DigitIN12Main-rescue:C-4DigitIN12Main-rescue C14
U 1 1
P 10550 5250
F 0 "C14" H 10575 5350 50  0000 L CNN
F 1 "100nF" H 10575 5150 50  0000 L CNN
F 2 "NixieClockMaster:C025-024X044" H 10588 5100 50  0001 C CNN
F 3 "" H 10550 5250 50  0001 C CNN
	1    10550 5250
	1    0    0    -1  
$EndComp
Wire Wire Line
	10550 5100 10550 4550
Wire Wire Line
	10550 4550 8950 4550
Connection ~ 8950 4550
Text Label 7450 4950 0    60   ~ 0
SCL
Text Label 7450 5150 0    60   ~ 0
SDA
NoConn ~ 9550 4950
Wire Wire Line
	10550 5950 10550 5400
Wire Wire Line
	8950 5850 8950 5950
Wire Notes Line
	8200 600  8200 3550
Wire Notes Line
	550  6550 15950 6550
Wire Notes Line
	11400 3600 11400 9200
Wire Notes Line
	6800 3550 6800 9200
Wire Notes Line
	550  9200 15950 9200
Wire Wire Line
	2900 5700 3400 5700
Wire Wire Line
	3400 5700 4200 5700
Wire Wire Line
	4650 4700 5050 4700
Wire Wire Line
	2500 5200 2900 5200
Wire Wire Line
	2900 5200 2900 5300
Wire Wire Line
	2900 5200 3100 5200
Wire Wire Line
	3650 2450 4950 2450
Wire Wire Line
	4950 2450 6250 2450
Wire Wire Line
	6250 2450 6250 2600
Wire Wire Line
	6250 2450 6500 2450
Wire Wire Line
	3950 1450 5250 1450
Wire Wire Line
	2650 1450 3950 1450
Wire Wire Line
	3250 3150 3600 3150
Wire Wire Line
	2900 3150 3250 3150
Wire Wire Line
	3250 2600 3600 2600
Wire Wire Line
	2900 2600 3250 2600
Wire Wire Line
	3600 2600 3850 2600
Wire Wire Line
	2500 3150 2900 3150
Wire Wire Line
	5250 1450 6500 1450
Wire Wire Line
	5050 5700 5450 5700
Wire Wire Line
	10100 1600 10100 1700
Wire Wire Line
	10100 1700 10150 1700
Wire Wire Line
	10100 1700 10100 1750
Wire Wire Line
	10100 2100 10150 2100
Wire Wire Line
	10750 2800 11400 2800
Wire Wire Line
	10000 2600 10000 2800
Wire Wire Line
	11400 2800 11600 2800
Wire Wire Line
	11600 2800 11800 2800
Wire Wire Line
	11800 2800 12100 2800
Wire Wire Line
	12900 2800 13050 2800
Wire Wire Line
	12900 2050 12900 2100
Wire Wire Line
	11400 1350 11600 1350
Wire Wire Line
	13050 2800 13300 2800
Wire Wire Line
	11600 1800 11700 1800
Wire Wire Line
	11700 1800 11750 1800
Wire Wire Line
	12100 2800 12450 2800
Wire Wire Line
	11800 2300 12800 2300
Wire Wire Line
	12900 1350 13300 1350
Wire Wire Line
	12100 1800 12150 1800
Wire Wire Line
	12250 1350 12450 1350
Wire Wire Line
	12450 2800 12900 2800
Wire Wire Line
	13300 1350 13450 1350
Wire Wire Line
	13450 1350 13700 1350
Wire Wire Line
	3550 7300 3550 7750
Wire Wire Line
	3200 7850 3800 7850
Wire Wire Line
	3000 7850 3200 7850
Wire Wire Line
	3200 7300 3200 7350
Wire Wire Line
	3200 7300 3550 7300
Wire Wire Line
	2100 10300 2200 10300
Wire Wire Line
	8950 5950 8950 6000
Wire Wire Line
	9950 5950 10550 5950
Wire Wire Line
	8950 4550 8950 4650
Wire Notes Line
	550  3550 16000 3550
Wire Wire Line
	4200 4700 4650 4700
Connection ~ 4200 4700
Connection ~ 4650 4700
Wire Wire Line
	5050 5700 4200 5700
Connection ~ 5050 5700
Connection ~ 4200 5700
$Comp
L Regulator_Linear:L7805 U3
U 1 1
P 3400 5200
F 0 "U3" H 3400 5442 50  0000 C CNN
F 1 "L7805" H 3400 5351 50  0000 C CNN
F 2 "NixieClockMaster:TO-220-3_H" H 3425 5050 50  0001 L CIN
F 3 "http://www.st.com/content/ccc/resource/technical/document/datasheet/41/4f/b3/b0/12/d4/47/88/CD00000444.pdf/files/CD00000444.pdf/jcr:content/translations/en.CD00000444.pdf" H 3400 5150 50  0001 C CNN
	1    3400 5200
	1    0    0    -1  
$EndComp
NoConn ~ 4800 7750
$Comp
L Device:R R6
U 1 1
P 7800 4550
F 0 "R6" H 7870 4596 50  0000 L CNN
F 1 "10k" H 7870 4505 50  0000 L CNN
F 2 "NixieClockMaster:R-0207_2V" V 7730 4550 50  0001 C CNN
F 3 "~" H 7800 4550 50  0001 C CNN
	1    7800 4550
	1    0    0    -1  
$EndComp
$Comp
L Device:R R7
U 1 1
P 8250 4550
F 0 "R7" H 8320 4596 50  0000 L CNN
F 1 "10k" H 8320 4505 50  0000 L CNN
F 2 "NixieClockMaster:R-0207_2V" V 8180 4550 50  0001 C CNN
F 3 "~" H 8250 4550 50  0001 C CNN
	1    8250 4550
	1    0    0    -1  
$EndComp
Wire Wire Line
	8950 4550 8650 4550
Wire Wire Line
	8650 4550 8650 4300
Wire Wire Line
	8650 4300 8250 4300
Wire Wire Line
	7800 4300 7800 4400
Wire Wire Line
	8250 4400 8250 4300
Connection ~ 8250 4300
Wire Wire Line
	8250 4300 7800 4300
Wire Wire Line
	8250 4700 8250 5150
Connection ~ 8250 5150
Wire Wire Line
	8250 5150 8350 5150
Wire Wire Line
	7800 4700 7800 4950
Connection ~ 7800 4950
Wire Wire Line
	7800 4950 8350 4950
Wire Wire Line
	7450 4950 7800 4950
Wire Wire Line
	7450 5150 8250 5150
$EndSCHEMATC
